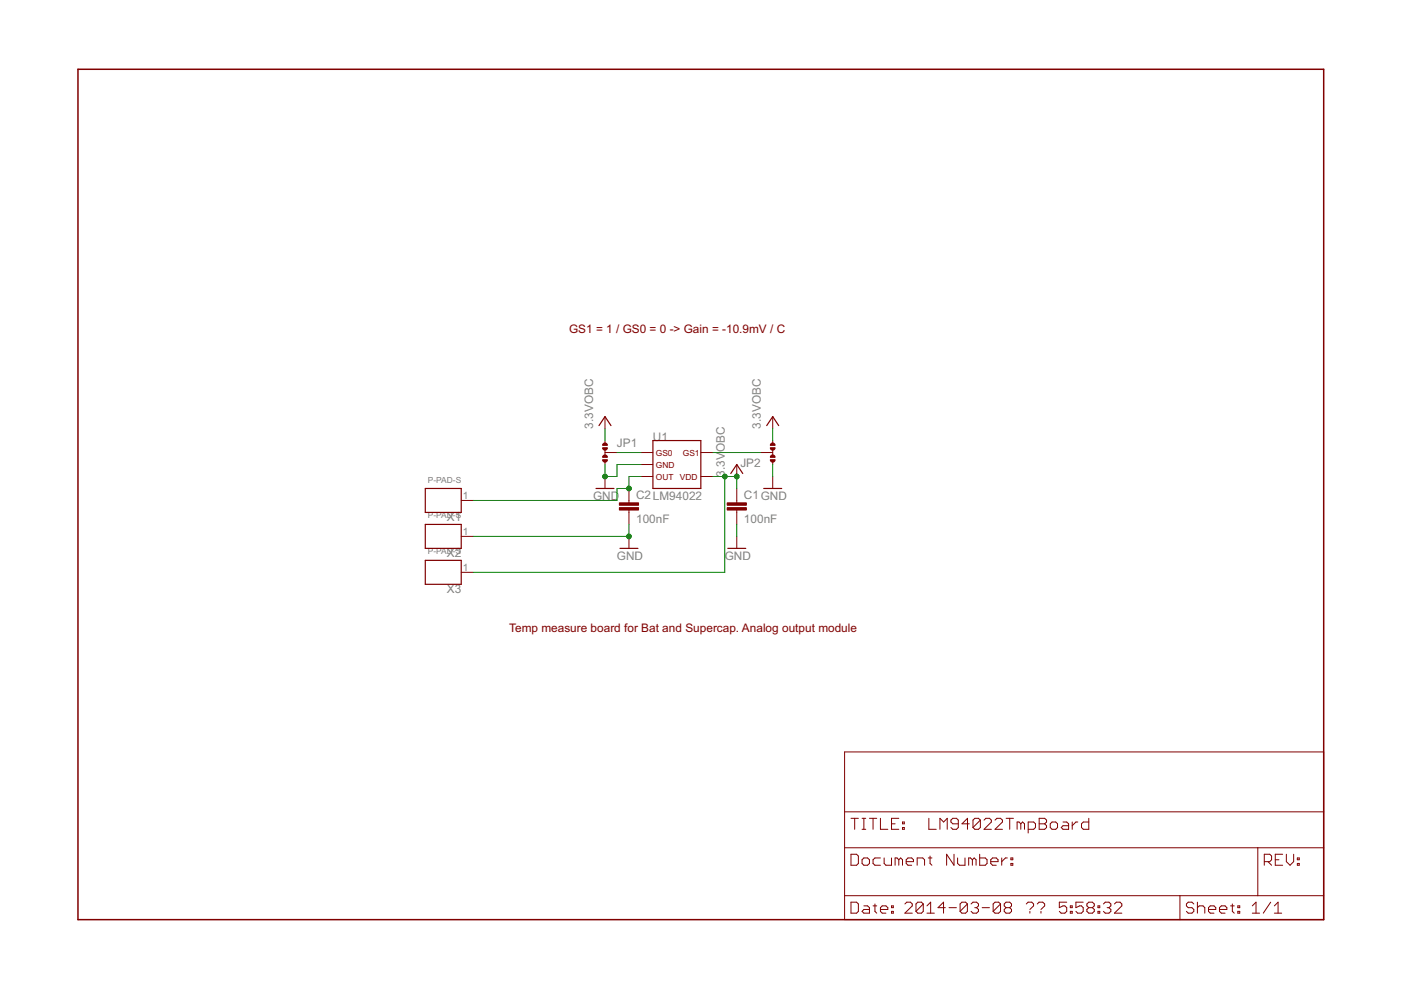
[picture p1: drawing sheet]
<svg xmlns="http://www.w3.org/2000/svg" width="297mm" height="210mm" viewBox="0 0 297 210" stroke-linecap="round" stroke-linejoin="round" font-family="sans-serif">
<path d="M16.5 14.7h264.1v180.3h-264.1z" fill="none" stroke="#800000" stroke-width=".32"/>
<g fill="none" stroke="#800000" stroke-width=".21">
<path d="M128.3 95.9h2.5M128.3 88.3v2.6M128.3 93.4v.8M128.3 95.4v1.1M128.3 97.7v.8M135.9 95.9h2.5M135.9 98.5h2.5M148.6 95.9h2.5M156.2 98.5v2.5M161.3 95.9h2.5M163.8 88.3v2.6M163.8 93.4v.8"/>
<path d="M163.8 95.4v1.1M163.8 97.7v.8M97.8 106.1h2.5M97.8 113.7h2.5M128.3 101v2.6M133.3 103.6v3M133.3 108.1v3.1M133.3 113.7v2.6M135.9 101h2.5M148.6 101h2.5M156.2 103.6v3M156.2 108.1v3.1"/>
<path d="M156.2 113.7v2.6M163.8 101v2.6M97.8 121.3h2.5M179.1 159.4h101.5v35.6h-101.5zM179.1 179.7h101.5M179.1 172.1h101.5M180.4 173.5h1.6M181.2 173.5v2.3M182.8 173.5h.8M182.8 175.8h.8M183.2 173.5v2.3M184.3 173.5h1.6"/>
<path d="M185.1 173.5v2.3M186.7 173.5v2.3h1.5M189 174.7h.8M190.6 173.5h-1.6v2.3h1.6M191.3 175.5h.4v.3h-.4zM191.3 174.3h.4v.4h-.4zM196.9 173.5v2.3h1.6M199.3 175.8v-2.3l.8 .8 .7-.8v2.3M203.2 174.7h-1.2l-.4-.4v-.4l.4-.4h.8l.4 .4v1.6l-.4 .3h-.8l-.4-.3M205.5 174.7h-1.5l1.1-1.2v2.3M207.9 173.9l-.4-.4h-.8l-.4 .4v1.6M207.9 173.9v1.6l-.4 .3h-.8l-.4-.3"/>
<path d="M207.9 173.9l-1.6 1.6M208.6 173.9l.4-.4h.8l.4 .4v.4l-1.6 1.5h1.6M211 173.9l.4-.4h.7l.4 .4v.4l-1.5 1.5h1.5M213.3 173.5h1.6M214.1 173.5v2.3M216.4 174.7l-.4-.4h-.4v1.5M216.4 174.7v1.1M216.4 174.7l.4-.4 .4 .4v1.1M218 175.8h1.2l.3-.3v-.8l-.3-.4h-1.2v2.3M220.3 173.5h1.2l.4 .4v.4l-.4 .4 .4 .4v.4l-.4 .3h-1.2zM220.3 174.7h1.2M222.7 174.7l.4-.4h.7l.4 .4v.8l-.4 .3h-.7l-.4-.3z"/>
<path d="M225.4 174.3h.8l.4 .4v1.1h-1.2l-.4-.3 .4-.4h1.2M227.3 174.3v1.5M228.5 174.3h-.4l-.8 .8M230.8 173.5v2.3h-1.1l-.4-.3v-.8l.4-.4h1.1M266.7 179.7v10.2M179.1 189.9h101.5M180.4 181.1h1.2l.4 .4v1.6l-.4 .4h-1.2zM180.4 191.3h1.2l.4 .4v1.5l-.4 .4h-1.2zM182.8 182.3l.4-.4h.7l.4 .4v.8l-.4 .4h-.7l-.4-.4zM183.2 192.1h.7l.4 .3v1.2h-1.1l-.4-.4 .4-.4h1.1M185.1 192.1h.8M185.5 191.7v1.5l.4 .4"/>
<path d="M186.7 192.8h1.5v-.4l-.4-.3h-.8l-.3 .3v.8l.3 .4h.8M186.7 181.9h-1.2l-.4 .4v.8l.4 .4h1.2M187.5 181.9v1.2l.3 .4h1.2v-1.6M189 193.2h.4v.4h-.4zM189 192.1h.4v.3h-.4zM190.6 182.3l-.4-.4h-.4v1.6M190.6 182.3l.4-.4 .3 .4v1.2M190.6 182.3v1.2M191.9 191.7l.4-.4h.7l.4 .4v.4l-1.5 1.5h1.5M192.1 182.7h1.6v-.4l-.4-.4h-.8l-.4 .4v.8l.4 .4h.8M194.5 183.5v-1.6h1.1l.4 .4v1.2M195.7 191.7v1.5l-.3 .4h-.8l-.4-.4"/>
<path d="M195.7 191.7l-.3-.4h-.8l-.4 .4v1.5M195.7 191.7l-1.5 1.5M196.5 193.6h1.6M196.5 192.1l.8-.8v2.3M196.8 181.9h.8M197.2 181.5v1.6l.4 .4M200.4 192.4h-1.5l1.1-1.1v2.3M201.2 192.4h1.6M202.3 181.1v2.4l-1.6-2.4v2.4M203 181.9v1.2l.4 .4h1.2v-1.6M205.1 191.7v1.5l-.4 .4h-.8l-.3-.4M205.1 191.7l-.4-.4h-.8l-.3 .4v1.5"/>
<path d="M205.1 191.7l-1.5 1.5M205.9 191.7l.4-.4h.8l.4 .4v.4l-.4 .3M206.2 182.3l-.4-.4h-.4v1.6M206.2 182.3v1.2M206.2 182.3l.3-.4 .4 .4v1.2M206.7 192.4h.4M207.1 192.4l.4 .4v.4l-.4 .4h-.8l-.4-.4M207.7 181.1v2.4h1.2l.4-.4v-.8l-.4-.4h-1.2M208.2 192.4h1.6M210.1 182.7h1.5v-.4l-.4-.4h-.8l-.3 .4v.8l.3 .4h.8M212.1 191.7v1.5l-.4 .4h-.7l-.4-.4M212.1 191.7l-.4-.4h-.7l-.4 .4v1.5"/>
<path d="M212.1 191.7l-1.5 1.5M212.4 181.9v1.6M213.3 192.4l-.4 .4v.4l.4 .4h.8l.4-.4v-.4l-.4-.4M213.3 192.4l-.4-.3v-.4l.4-.4h.8l.4 .4v.4l-.4 .3M213.3 192.4h.8M213.6 181.9h-.4l-.8 .8M214.3 183.1h.4v.4h-.4zM214.3 181.9h.4v.4h-.4zM217.6 191.7l.4-.4h.8l.3 .4v.4l-.7 .7M218.4 193.2v.4M219.9 191.7l.4-.4h.8l.4 .4v.4l-.8 .7M220.7 193.2v.4"/>
<path d="M226.2 191.3h-1.6v1.1l.8-.3h.4l.4 .3v.8l-.4 .4h-.8l-.4-.4M226.9 193.2h.4v.4h-.4zM226.9 192.1h.4v.3h-.4zM229.7 191.3h-1.6v1.1l.8-.3h.4l.4 .3v.8l-.4 .4h-.8l-.4-.4M230.8 192.4l-.4 .4v.4l.4 .4h.8l.4-.4v-.4l-.4-.4M230.8 192.4l-.4-.3v-.4l.4-.4h.8l.4 .4v.4l-.4 .3M230.8 192.4h.8M232.8 193.2h.4v.4h-.4zM232.8 192.1h.4v.3h-.4zM234 191.7l.3-.4h.8l.4 .4v.4l-.4 .3M234.7 192.4h.4M235.1 192.4l.4 .4v.4l-.4 .4h-.8l-.3-.4"/>
<path d="M236.3 191.7l.4-.4h.8l.3 .4v.4l-1.5 1.5h1.5M250.2 189.9v5.1M253.1 191.7l-.4-.4h-.8l-.4 .4v.4l.4 .3h.8l.4 .4v.4l-.4 .4h-.8l-.4-.4M253.9 192.4l.4-.3h.8l.3 .3v1.2M253.9 191.3v2.3M256.2 192.8h1.6v-.4l-.4-.3h-.8l-.4 .3v.8l.4 .4h.8M258.6 192.8h1.5v-.4l-.4-.3h-.7l-.4 .3v.8l.4 .4h.7M260.9 192.1h.8M261.3 191.7v1.5l.4 .4M262.4 193.2h.4v.4h-.4zM262.4 192.1h.4v.3h-.4zM265.5 193.6h1.6"/>
<path d="M265.5 192.1l.8-.8v2.3M268.1 182.7h1.1l.4-.4v-.8l-.4-.4h-1.1v2.4M268.8 182.7l.8 .8M269.4 191.3l-1.6 2.3M270.2 193.6h1.5M270.2 192.1l.8-.8v2.3M270.4 182.3h.8M271.9 181.1h-1.5v2.4h1.5M272.7 181.1v1.6l.8 .8 .8-.8v-1.6M275.1 183.1h.4v.4h-.4zM275.1 181.9h.4v.4h-.4z"/>
</g>
<path d="M127 90.2l1.3-1.9 1.2 1.9M138.4 93.4h10.2v10.2h-10.2zM162.6 90.2l1.2-1.9 1.3 1.9M90.2 103.6h7.6v5h-7.6zM90.2 111.2h7.6v5.1h-7.6zM90.2 118.8h7.6v5.1h-7.6zM126.4 103.6h3.8M131.4 116.3h3.9M154.3 116.3h3.8M154.9 100.4l1.3-1.9 1.3 1.9M161.9 103.6h3.8" fill="none" stroke="#800000" stroke-width=".25"/>
<g fill="#800000" stroke="#800000" stroke-width=".21">
<path d="M154.2 107.6h4v.5h-4z"/>
<path d="M154.2 106.6h4v.5h-4z"/>
<path d="M131.3 107.6h4.1v.5h-4.1z"/>
<path d="M131.3 106.6h4.1v.5h-4.1z"/>
</g>
<g fill="#800000" stroke="#800000" stroke-width=".21">
<path d="M127.9 94l.5-.1 .4 .5h-1z" fill-rule="evenodd"/>
<path d="M127.9 96.6l.5-.1 .4 .5h-1z" fill-rule="evenodd"/>
<path d="M127.8 94.9h1a.51 .51 0 0 1-.5 .6 .51 .51 0 0 1-.5-.6z" fill-rule="evenodd"/>
<path d="M127.8 97.5h1a.51 .51 0 0 1-.5 .5 .51 .51 0 0 1-.5-.5z" fill-rule="evenodd"/>
<path d="M163.3 97.5h1a.51 .51 0 0 1-.5 .5 .51 .51 0 0 1-.5-.5z" fill-rule="evenodd"/>
<path d="M163.3 94.9h1a.51 .51 0 0 1-.5 .6 .51 .51 0 0 1-.5-.6z" fill-rule="evenodd"/>
<path d="M163.5 96.6l.5-.1 .3 .5h-1z" fill-rule="evenodd"/>
<path d="M163.5 94l.5-.1 .3 .5h-1z" fill-rule="evenodd"/>
</g>
<path d="M128.3 90.9v2.5M128.3 98.5v2.5h2.5v-2.5h5.1M130.8 95.9h5.1M151.1 95.9h10.2M163.8 90.9v2.5M163.8 98.5v2.5M133.3 111.2v2.5h-33M135.9 101h-2.6v2.6h-2.5v2.5h-30.5M151.1 101h5.1v2.6M153.7 101v20.3h-53.4M156.2 111.2v2.5" fill="none" stroke="#008000" stroke-width=".21"/>
<g fill="#008000" stroke="#008000" stroke-width=".21">
<circle cx="128.3" cy="101" r=".51"/>
<circle cx="133.3" cy="113.7" r=".51"/>
<circle cx="156.2" cy="101" r=".51"/>
<circle cx="153.7" cy="101" r=".51"/>
<circle cx="133.3" cy="103.6" r=".51"/>
</g>
<g font-size="2.8" fill="#800000">
<text x="120.7" y="70.6">GS1 = 1 / GS0 = 0 -&gt; Gain = -10.9mV / C</text>
<text x="108" y="134">Temp measure board for Bat and Supercap. Analog output module</text>
</g>
<g font-size="2.8" fill="#808080">
<text x="125.7" y="90.9" transform="rotate(-90 125.7 90.9)">3.3VOBC</text>
<text x="130.8" y="94.7">JP1</text>
<text x="138.4" y="93.4">U1</text>
<text x="153.7" y="95.9" transform="rotate(-90 153.7 95.9)">OBC</text>
<text x="161.3" y="90.9" transform="rotate(-90 161.3 90.9)">3.3VOBC</text>
<text x="153.7" y="101" transform="rotate(-90 153.7 101)">3.3V</text>
<text x="157" y="99">JP2</text>
<text x="125.7" y="106.1">GND</text>
<text x="134.9" y="105.7">C2LM94022</text>
<text x="157.7" y="105.7">C1GND</text>
<text x="94.7" y="110.4">X1</text>
<text x="134.9" y="110.8">100nF</text>
<text x="157.7" y="110.8">100nF</text>
<text x="94.7" y="118">X2</text>
<text x="130.8" y="118.8">GND</text>
<text x="153.7" y="118.8">GND</text>
<text x="94.7" y="125.7">X3</text>
</g>
<g font-size="2.4" fill="#808080">
<text x="98.2" y="105.8">1</text>
<text x="98.2" y="113.4">1</text>
<text x="98.2" y="121">1</text>
</g>
<g font-size="2" fill="#800000">
<text x="139.1" y="96.6">GS0</text>
<text x="139.1" y="99.1">GND</text>
<text x="139.1" y="101.7">OUT VDD</text>
<text x="144.8" y="96.6">GS1</text>
</g>
<g font-size="2" fill="#808080">
<text x="90.7" y="102.3">P-PAD-S</text>
<text x="90.7" y="109.9">P-PAD-S</text>
<text x="90.7" y="117.5">P-PAD-S</text>
</g>
</svg>
